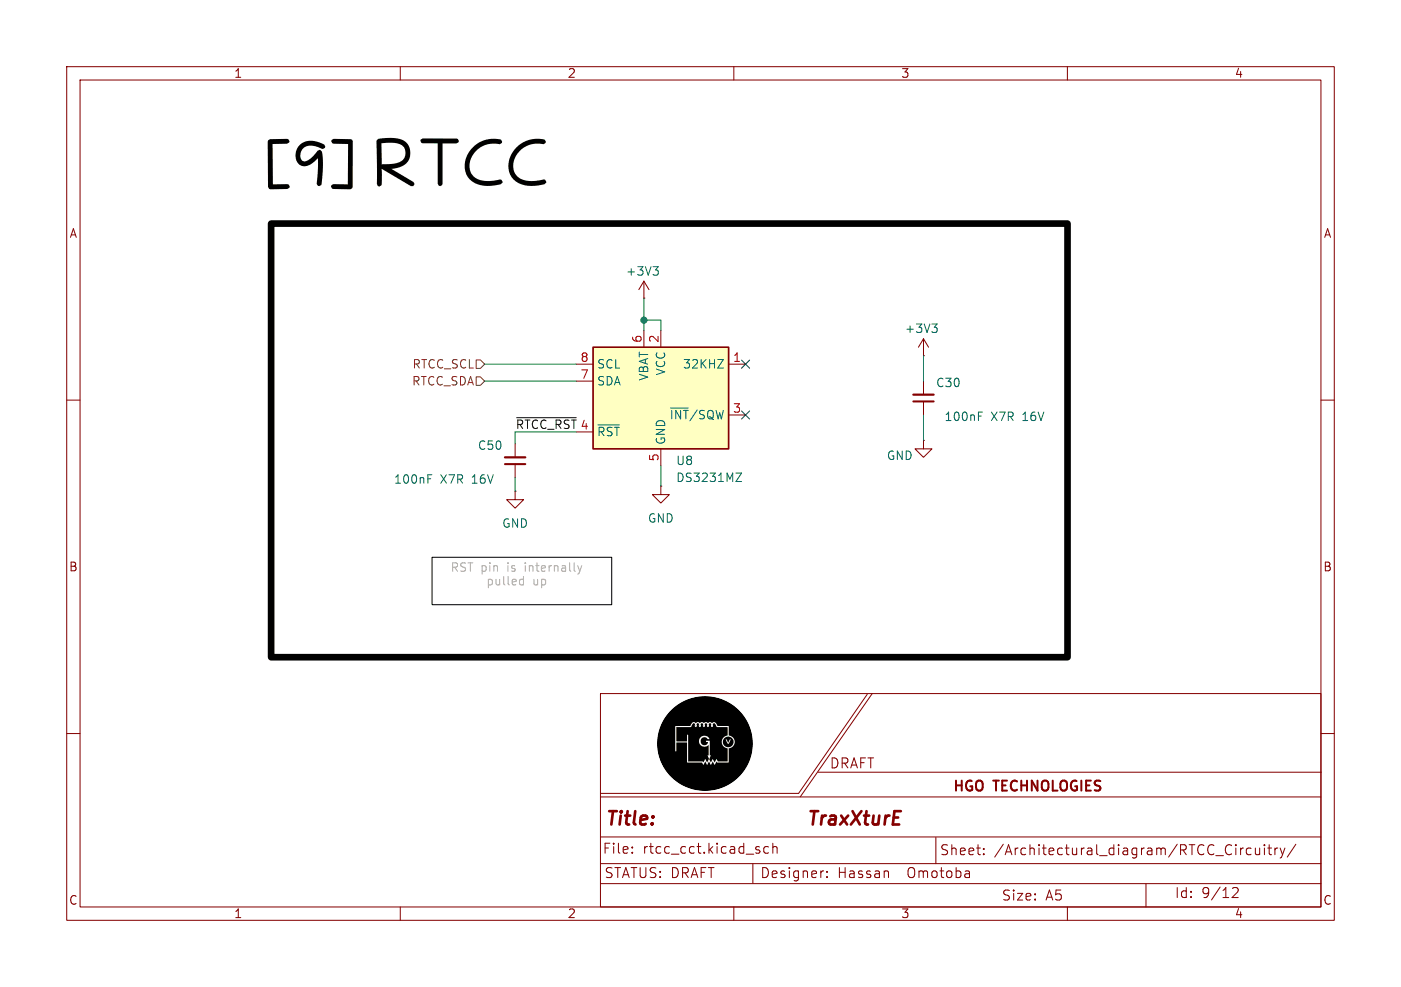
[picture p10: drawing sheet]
(kicad_sch
 (version 20231120)
 (generator "eeschema")
 (generator_version "8.0")
 (paper "A5")
 (title_block
  (title "              TraxXturE")
  (rev "0.0")
  (company "HGO TECHNOLOGIES")
  (comment 1 "1.0")
  (comment 2 "Hassan  Omotoba")
  (comment 3 "DRAFT"))
 (lib_symbols
  (symbol "Device:C_Small"
   (pin_numbers hide)
   (pin_names
    (offset 0.254) hide) (exclude_from_sim no) (in_bom yes) (on_board yes)
   (property "Reference" "C" (at 0.254 1.778 0) (effects (font (size 1.27 1.27)) (justify left)))
   (property "Value" "C_Small" (at 0.254 -2.032 0) (effects (font (size 1.27 1.27)) (justify left)))
   (property "Footprint" "" (at 0 0 0) (effects (font (size 1.27 1.27)) (hide yes)))
   (property "Datasheet" "~" (at 0 0 0) (effects (font (size 1.27 1.27)) (hide yes)))
   (property "Description" "Unpolarized capacitor, small symbol" (at 0 0 0) (effects (font (size 1.27 1.27)) (hide yes)))
   (symbol "C_Small_0_1"
    (polyline (pts (xy -1.524 -0.508) (xy 1.524 -0.508)) (stroke (width 0.3302) (type default)) (fill (type none)))
    (polyline (pts (xy -1.524 0.508) (xy 1.524 0.508)) (stroke (width 0.3048) (type default)) (fill (type none))))
   (symbol "C_Small_1_1"
    (pin passive line (at 0 2.54 270) (length 2.032) (name "~" (effects (font (size 1.27 1.27)))) (number "1" (effects (font (size 1.27 1.27)))))
    (pin passive line (at 0 -2.54 90) (length 2.032) (name "~" (effects (font (size 1.27 1.27)))) (number "2" (effects (font (size 1.27 1.27)))))))
  (symbol "Timer_RTC:DS3231MZ" (exclude_from_sim no) (in_bom yes) (on_board yes)
   (property "Reference" "U" (at -7.62 8.89 0) (effects (font (size 1.27 1.27)) (justify right)))
   (property "Value" "DS3231MZ" (at 11.43 8.89 0) (effects (font (size 1.27 1.27)) (justify right)))
   (property "Footprint" "Package_SO:SOIC-8_3.9x4.9mm_P1.27mm" (at 0 -12.7 0) (effects (font (size 1.27 1.27)) (hide yes)))
   (property "Datasheet" "http://datasheets.maximintegrated.com/en/ds/DS3231M.pdf" (at 0 -15.24 0) (effects (font (size 1.27 1.27)) (hide yes)))
   (property "Description" "±5ppm, I2C Real-Time Clock SOIC-8" (at 0 0 0) (effects (font (size 1.27 1.27)) (hide yes)))
   (symbol "DS3231MZ_0_1"
    (rectangle (start -10.16 7.62) (end 10.16 -7.62) (stroke (width 0.254) (type default)) (fill (type background))))
   (symbol "DS3231MZ_1_1"
    (pin open_collector line (at 12.7 5.08 180) (length 2.54) (name "32KHZ" (effects (font (size 1.27 1.27)))) (number "1" (effects (font (size 1.27 1.27)))))
    (pin power_in line (at 0 10.16 270) (length 2.54) (name "VCC" (effects (font (size 1.27 1.27)))) (number "2" (effects (font (size 1.27 1.27)))))
    (pin open_collector line (at 12.7 -2.54 180) (length 2.54) (name "~{INT}/SQW" (effects (font (size 1.27 1.27)))) (number "3" (effects (font (size 1.27 1.27)))))
    (pin bidirectional line (at -12.7 -5.08 0) (length 2.54) (name "~{RST}" (effects (font (size 1.27 1.27)))) (number "4" (effects (font (size 1.27 1.27)))))
    (pin power_in line (at 0 -10.16 90) (length 2.54) (name "GND" (effects (font (size 1.27 1.27)))) (number "5" (effects (font (size 1.27 1.27)))))
    (pin power_in line (at -2.54 10.16 270) (length 2.54) (name "VBAT" (effects (font (size 1.27 1.27)))) (number "6" (effects (font (size 1.27 1.27)))))
    (pin bidirectional line (at -12.7 2.54 0) (length 2.54) (name "SDA" (effects (font (size 1.27 1.27)))) (number "7" (effects (font (size 1.27 1.27)))))
    (pin input line (at -12.7 5.08 0) (length 2.54) (name "SCL" (effects (font (size 1.27 1.27)))) (number "8" (effects (font (size 1.27 1.27)))))))
  (symbol "power:GND"
   (power)
   (pin_numbers hide)
   (pin_names
    (offset 0) hide) (exclude_from_sim no) (in_bom yes) (on_board yes)
   (property "Reference" "#PWR" (at 0 -6.35 0) (effects (font (size 1.27 1.27)) (hide yes)))
   (property "Value" "GND" (at 0 -3.81 0) (effects (font (size 1.27 1.27))))
   (property "Footprint" "" (at 0 0 0) (effects (font (size 1.27 1.27)) (hide yes)))
   (property "Datasheet" "" (at 0 0 0) (effects (font (size 1.27 1.27)) (hide yes)))
   (property "Description" "Power symbol creates a global label with name \"GND\" , ground" (at 0 0 0) (effects (font (size 1.27 1.27)) (hide yes)))
   (symbol "GND_0_1"
    (polyline (pts (xy 0 0) (xy 0 -1.27) (xy 1.27 -1.27) (xy 0 -2.54) (xy -1.27 -1.27) (xy 0 -1.27)) (stroke (width 0) (type default)) (fill (type none))))
   (symbol "GND_1_1"
    (pin power_in line (at 0 0 270) (length 0) (name "~" (effects (font (size 1.27 1.27)))) (number "1" (effects (font (size 1.27 1.27)))))))
  (symbol "power:VCC"
   (power)
   (pin_numbers hide)
   (pin_names
    (offset 0) hide) (exclude_from_sim no) (in_bom yes) (on_board yes)
   (property "Reference" "#PWR" (at 0 -3.81 0) (effects (font (size 1.27 1.27)) (hide yes)))
   (property "Value" "VCC" (at 0 3.556 0) (effects (font (size 1.27 1.27))))
   (property "Footprint" "" (at 0 0 0) (effects (font (size 1.27 1.27)) (hide yes)))
   (property "Datasheet" "" (at 0 0 0) (effects (font (size 1.27 1.27)) (hide yes)))
   (property "Description" "Power symbol creates a global label with name \"VCC\"" (at 0 0 0) (effects (font (size 1.27 1.27)) (hide yes)))
   (symbol "VCC_0_1"
    (polyline (pts (xy -0.762 1.27) (xy 0 2.54)) (stroke (width 0) (type default)) (fill (type none)))
    (polyline (pts (xy 0 0) (xy 0 2.54)) (stroke (width 0) (type default)) (fill (type none)))
    (polyline (pts (xy 0 2.54) (xy 0.762 1.27)) (stroke (width 0) (type default)) (fill (type none))))
   (symbol "VCC_1_1"
    (pin power_in line (at 0 0 90) (length 0) (name "~" (effects (font (size 1.27 1.27)))) (number "1" (effects (font (size 1.27 1.27))))))))
 (junction
  (at 96.52 48.006)
  (diameter 0)
  (color 0 0 0 0))
 (no_connect
  (at 111.76 62.23))
 (no_connect
  (at 111.76 54.61))
 (wire
  (pts (xy 99.06 49.53) (xy 99.06 48.006))
  (stroke (width 0) (type default)))
 (wire
  (pts (xy 99.06 48.006) (xy 96.52 48.006))
  (stroke (width 0) (type default)))
 (wire
  (pts (xy 77.216 66.548) (xy 77.216 64.77))
  (stroke (width 0) (type default)))
 (wire
  (pts (xy 96.52 44.704) (xy 96.52 48.006))
  (stroke (width 0) (type default)))
 (wire
  (pts (xy 72.644 54.61) (xy 86.36 54.61))
  (stroke (width 0) (type default)))
 (wire
  (pts (xy 138.43 66.04) (xy 138.43 62.23))
  (stroke (width 0) (type default)))
 (wire
  (pts (xy 77.216 64.77) (xy 86.36 64.77))
  (stroke (width 0) (type default)))
 (wire
  (pts (xy 99.06 72.898) (xy 99.06 69.85))
  (stroke (width 0) (type default)))
 (wire
  (pts (xy 77.216 73.66) (xy 77.216 71.628))
  (stroke (width 0) (type default)))
 (wire
  (pts (xy 72.644 57.15) (xy 86.36 57.15))
  (stroke (width 0) (type default)))
 (wire
  (pts (xy 96.52 48.006) (xy 96.52 49.53))
  (stroke (width 0) (type default)))
 (wire
  (pts (xy 138.43 53.34) (xy 138.43 57.15))
  (stroke (width 0) (type default)))
 (rectangle
  (start 40.64 33.528)
  (end 160.02 98.552)
  (stroke (width 1) (type default) (color 0 0 0 1))
  (fill (type none)))
 (rectangle
  (start 64.77 83.566)
  (end 91.694 90.678)
  (stroke (width 0) (type default) (color 0 0 0 1))
  (fill (type none)))
 (image
  (at 105.664 111.506)
  (scale 0.171684)
  (data))
 (text "RST pin is internally\npulled up"
  (exclude_from_sim no)
  (at 77.47 86.36 0)
  (effects (font (size 1.27 1.27) (color 169 169 169 1))))
 (text "[9] RTCC\n"
  (exclude_from_sim no)
  (at 60.96 26.67 0)
  (effects (font
    (face "Chilanka") (size 7 7) (thickness 0.6)
    (bold yes) (color 0 0 0 1))))
 (label "~{RTCC_RST}"
  (at 77.216 64.77 0)
  (effects (font (size 1.27 1.27)) (justify left bottom)))
 (hierarchical_label "RTCC_SCL"
  (shape input)
  (at 72.644 54.61 180)
  (effects (font (size 1.27 1.27)) (justify right)))
 (hierarchical_label "RTCC_SDA"
  (shape input)
  (at 72.644 57.15 180)
  (effects (font (size 1.27 1.27)) (justify right)))
 (symbol
  (lib_id "power:VCC")
  (at 96.52 44.704 0)
  (unit 1)
  (exclude_from_sim no)
  (in_bom yes)
  (on_board yes)
  (dnp no)
  (property "Reference" "#PWR042" (at 96.52 48.514 0) (effects (font (size 1.27 1.27)) (hide yes)))
  (property "Value" "+3V3" (at 96.3792 40.6813 0) (effects (font (size 1.27 1.27))))
  (property "Footprint" "" (at 96.52 44.704 0) (effects (font (size 1.27 1.27)) (hide yes)))
  (property "Datasheet" "" (at 96.52 44.704 0) (effects (font (size 1.27 1.27)) (hide yes)))
  (property "Description" "Power symbol creates a global label with name \"VCC\"" (at 96.52 44.704 0) (effects (font (size 1.27 1.27)) (hide yes)))
  (pin "1"))
 (symbol
  (lib_id "Device:C_Small")
  (at 77.216 69.088 0)
  (mirror x)
  (unit 1)
  (exclude_from_sim no)
  (in_bom yes)
  (on_board yes)
  (dnp no)
  (property "Reference" "C50" (at 75.438 66.802 0) (effects (font (size 1.27 1.27)) (justify right)))
  (property "Value" "100nF X7R 16V" (at 74.168 71.882 0) (effects (font (size 1.27 1.27)) (justify right)))
  (property "Footprint" "Capacitor_SMD:C_0402_1005Metric" (at 77.216 69.088 0) (effects (font (size 1.27 1.27)) (hide yes)))
  (property "Datasheet" "~" (at 77.216 69.088 0) (effects (font (size 1.27 1.27)) (hide yes)))
  (property "Description" "Unpolarized capacitor, small symbol" (at 77.216 69.088 0) (effects (font (size 1.27 1.27)) (hide yes)))
  (pin "2")
  (pin "1"))
 (symbol
  (lib_id "power:GND")
  (at 77.216 73.66 0)
  (unit 1)
  (exclude_from_sim no)
  (in_bom yes)
  (on_board yes)
  (dnp no)
  (fields_autoplaced yes)
  (property "Reference" "#PWR057" (at 77.216 80.01 0) (effects (font (size 1.27 1.27)) (hide yes)))
  (property "Value" "GND" (at 77.216 78.486 0) (effects (font (size 1.27 1.27))))
  (property "Footprint" "" (at 77.216 73.66 0) (effects (font (size 1.27 1.27)) (hide yes)))
  (property "Datasheet" "" (at 77.216 73.66 0) (effects (font (size 1.27 1.27)) (hide yes)))
  (property "Description" "Power symbol creates a global label with name \"GND\" , ground" (at 77.216 73.66 0) (effects (font (size 1.27 1.27)) (hide yes)))
  (pin "1"))
 (symbol
  (lib_id "Device:C_Small")
  (at 138.43 59.69 180)
  (unit 1)
  (exclude_from_sim no)
  (in_bom yes)
  (on_board yes)
  (dnp no)
  (property "Reference" "C30" (at 140.208 57.404 0) (effects (font (size 1.27 1.27)) (justify right)))
  (property "Value" "100nF X7R 16V" (at 141.478 62.484 0) (effects (font (size 1.27 1.27)) (justify right)))
  (property "Footprint" "Capacitor_SMD:C_0402_1005Metric" (at 138.43 59.69 0) (effects (font (size 1.27 1.27)) (hide yes)))
  (property "Datasheet" "~" (at 138.43 59.69 0) (effects (font (size 1.27 1.27)) (hide yes)))
  (property "Description" "Unpolarized capacitor, small symbol" (at 138.43 59.69 0) (effects (font (size 1.27 1.27)) (hide yes)))
  (pin "2")
  (pin "1"))
 (symbol
  (lib_id "power:GND")
  (at 99.06 72.898 0)
  (unit 1)
  (exclude_from_sim no)
  (in_bom yes)
  (on_board yes)
  (dnp no)
  (fields_autoplaced yes)
  (property "Reference" "#PWR043" (at 99.06 79.248 0) (effects (font (size 1.27 1.27)) (hide yes)))
  (property "Value" "GND" (at 99.06 77.724 0) (effects (font (size 1.27 1.27))))
  (property "Footprint" "" (at 99.06 72.898 0) (effects (font (size 1.27 1.27)) (hide yes)))
  (property "Datasheet" "" (at 99.06 72.898 0) (effects (font (size 1.27 1.27)) (hide yes)))
  (property "Description" "Power symbol creates a global label with name \"GND\" , ground" (at 99.06 72.898 0) (effects (font (size 1.27 1.27)) (hide yes)))
  (pin "1"))
 (symbol
  (lib_id "Timer_RTC:DS3231MZ")
  (at 99.06 59.69 0)
  (unit 1)
  (exclude_from_sim no)
  (in_bom yes)
  (on_board yes)
  (dnp no)
  (fields_autoplaced yes)
  (property "Reference" "U8" (at 101.2541 69.088 0) (effects (font (size 1.27 1.27)) (justify left)))
  (property "Value" "DS3231MZ" (at 101.2541 71.628 0) (effects (font (size 1.27 1.27)) (justify left)))
  (property "Footprint" "Package_SO:SOIC-8_3.9x4.9mm_P1.27mm" (at 99.06 72.39 0) (effects (font (size 1.27 1.27)) (hide yes)))
  (property "Datasheet" "http://datasheets.maximintegrated.com/en/ds/DS3231M.pdf" (at 99.06 74.93 0) (effects (font (size 1.27 1.27)) (hide yes)))
  (property "Description" "±5ppm, I2C Real-Time Clock SOIC-8" (at 99.06 59.69 0) (effects (font (size 1.27 1.27)) (hide yes)))
  (pin "8")
  (pin "4")
  (pin "5")
  (pin "2")
  (pin "7")
  (pin "3")
  (pin "6")
  (pin "1"))
 (symbol
  (lib_id "power:VCC")
  (at 138.43 53.34 0)
  (unit 1)
  (exclude_from_sim no)
  (in_bom yes)
  (on_board yes)
  (dnp no)
  (property "Reference" "#PWR044" (at 138.43 57.15 0) (effects (font (size 1.27 1.27)) (hide yes)))
  (property "Value" "+3V3" (at 138.176 49.276 0) (effects (font (size 1.27 1.27))))
  (property "Footprint" "" (at 138.43 53.34 0) (effects (font (size 1.27 1.27)) (hide yes)))
  (property "Datasheet" "" (at 138.43 53.34 0) (effects (font (size 1.27 1.27)) (hide yes)))
  (property "Description" "Power symbol creates a global label with name \"VCC\"" (at 138.43 53.34 0) (effects (font (size 1.27 1.27)) (hide yes)))
  (pin "1"))
 (symbol
  (lib_id "power:GND")
  (at 138.43 66.04 0)
  (unit 1)
  (exclude_from_sim no)
  (in_bom yes)
  (on_board yes)
  (dnp no)
  (property "Reference" "#PWR041" (at 138.43 72.39 0) (effects (font (size 1.27 1.27)) (hide yes)))
  (property "Value" "GND" (at 134.874 68.326 0) (effects (font (size 1.27 1.27))))
  (property "Footprint" "" (at 138.43 66.04 0) (effects (font (size 1.27 1.27)) (hide yes)))
  (property "Datasheet" "" (at 138.43 66.04 0) (effects (font (size 1.27 1.27)) (hide yes)))
  (property "Description" "Power symbol creates a global label with name \"GND\" , ground" (at 138.43 66.04 0) (effects (font (size 1.27 1.27)) (hide yes)))
  (pin "1")))
